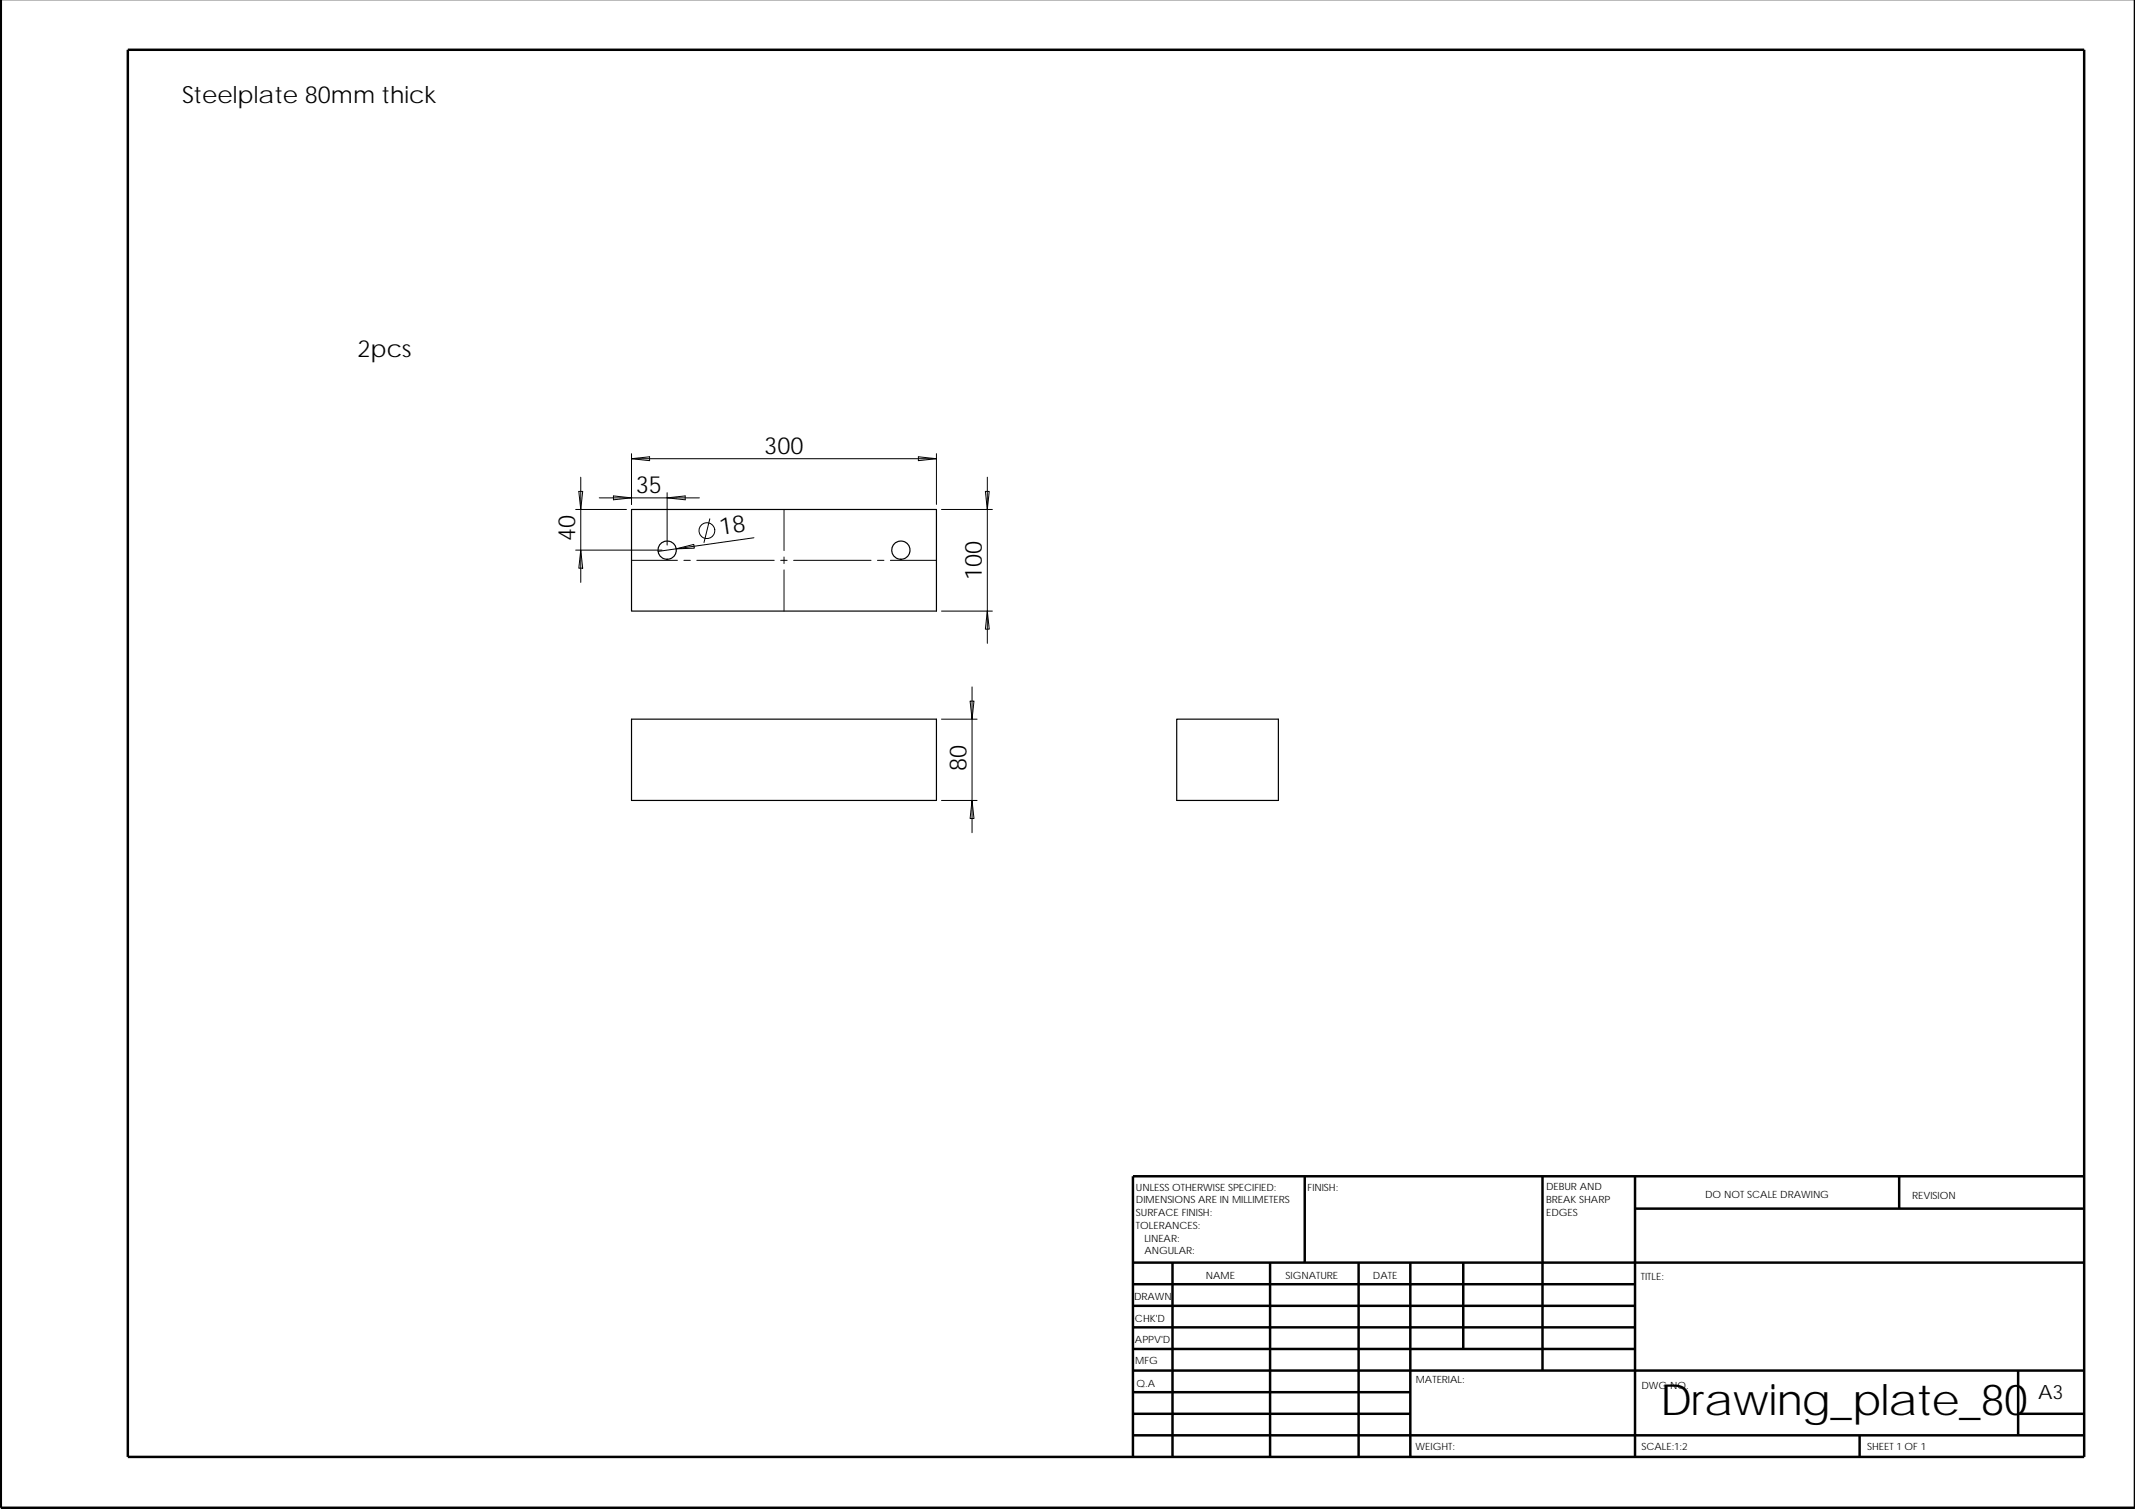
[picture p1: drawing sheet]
<svg xmlns="http://www.w3.org/2000/svg" width="420mm" height="297mm" viewBox="0 0 420 297" stroke-linecap="round" stroke-linejoin="round" font-family="sans-serif">
<g fill="none" stroke="#000" stroke-width=".49">
<path d="M.2 0v296.8h419.9v-296.8M25.2 9.8h385v277h-385zM256.8 231.5v17M303.6 231.5v38.3M321.8 237.9h88.4M321.8 231.5v55.3M373.7 231.5v6.4M410.2 231.5h-187.2v55.3M223 252.8h98.8M223 248.5h187.2M223 257h98.8M230.7 248.5v38.3"/>
<path d="M249.9 248.5v38.3M267.4 248.5v38.3M277.5 248.5v38.3M288 248.5v17M223 265.5h98.8M223 269.8h187.2M223 278.3h54.5M223 274h54.5M223 261.3h98.8M397.2 278.3h13M397.2 269.8v12.7M223 282.5h187.2"/>
<path d="M366 282.5v4.3"/>
</g>
<g fill="none" stroke="#000" stroke-width=".23">
<path d="M124.3 100.3h60v20h-60zM124.3 141.6h60v16h-60zM231.6 141.6h20v16h-20z"/>
<circle cx="131.3" cy="108.3" r="1.8"/>
<circle cx="177.3" cy="108.3" r="1.8"/>
</g>
<g fill="none" stroke="#000" stroke-width=".2">
<path d="M113.9 96.7h.8l-.4 3.6zM114.3 93.9v20.7M117.9 98h13.4M120.7 97.6l3.6 .4-3.6 .4zM124.3 89.3v10M124.3 90.3h60M124.3 90.3l3.5-.4v.8zM131.3 97v10.3M131.3 98h6.3M131.3 98l3.5-.4v.8zM180.7 89.9l3.6 .4-3.6 .4zM184.3 89.3v10"/>
<path d="M193.9 96.7h.8l-.4 3.6zM194.3 93.9v26.4M113.3 100.3h10M113.3 108.3h17M114.3 108.3l.4 3.5h-.8zM124.3 110.3h9M133.1 108l3.4-.8 .1 .7zM134.6 110.3h1.3M137.1 110.3h15.3M139.7 102.1l-1.2 4.7M148.4 105.9l-18.9 2.6M153.6 110.3h1.3"/>
<path d="M154.3 100.3v8.1M154.3 109.6v1.3M154.3 112.2v8.1M156.2 110.3h15.2M172.7 110.3h1.3M175.2 110.3h9.1M185.3 100.3h10M185.3 120.3h10M190.9 138h.8l-.4 3.6zM191.3 135.2v22.4M194.3 120.3l.4 3.5h-.8zM194.3 120.3v6.3"/>
<path d="M185.3 157.6h7M185.3 141.6h7M191.3 157.6l.4 3.5h-.8zM191.3 157.6v6.3"/>
<circle cx="139.1" cy="104.5" r="1.56"/>
</g>
<text font-size="8.5" x="326.7" y="278.5">Drawing_plate_80</text>
<g font-size="4.7">
<text x="35.8" y="20.2">Steelplate 80mm thick</text>
<text x="70.3" y="70.3">2pcs</text>
<text x="150.4" y="89.3">300</text>
<text x="125.1" y="97">35</text>
<text x="113.2" y="106.5" transform="rotate(-90 113.2 106.5)">40</text>
<text x="141.8" y="105.3" transform="rotate(-8 141.8 105.3)">18</text>
<text x="193.2" y="114.2" transform="rotate(-90 193.2 114.2)">100</text>
<text x="190.2" y="151.7" transform="rotate(-90 190.2 151.7)">80</text>
</g>
<text font-size="3.9" x="401.1" y="275.4">A3</text>
<g font-size="2">
<text x="223.6" y="234.4">UNLESS OTHERWISE SPECIFIED:</text>
<text x="223.6" y="236.9">DIMENSIONS ARE IN MILLIMETERS</text>
<text x="223.6" y="239.4">SURFACE FINISH:</text>
<text x="257.3" y="234.4">FINISH:</text>
<text x="304.3" y="234.3">DEBUR AND</text>
<text x="304.3" y="239.3">EDGES</text>
<text x="304.3" y="236.8">BREAK SHARP</text>
<text x="335.6" y="235.8">DO NOT SCALE DRAWING</text>
<text x="376.3" y="236">REVISION</text>
<text x="223.6" y="241.9">TOLERANCES:</text>
<text x="225.2" y="244.4">LINEAR:</text>
<text x="225.2" y="246.9">ANGULAR:</text>
<text x="237.3" y="251.8">NAME</text>
<text x="253" y="251.8">SIGNATURE</text>
<text x="270.2" y="251.8">DATE</text>
<text x="223.2" y="255.9">DRAWN</text>
<text x="322.9" y="252.1">TITLE:</text>
<text x="223.4" y="260.2">CHK'D</text>
<text x="223.4" y="264.3">APPV'D</text>
<text x="223.4" y="268.6">MFG</text>
<text x="223.6" y="273">Q.A</text>
<text x="278.6" y="272.3">MATERIAL:</text>
<text x="323" y="273.5">DWG NO.</text>
<text x="278.6" y="285.4">WEIGHT:</text>
<text x="323" y="285.4">SCALE:1:2</text>
<text x="367.4" y="285.4">SHEET 1 OF 1</text>
</g>
</svg>
